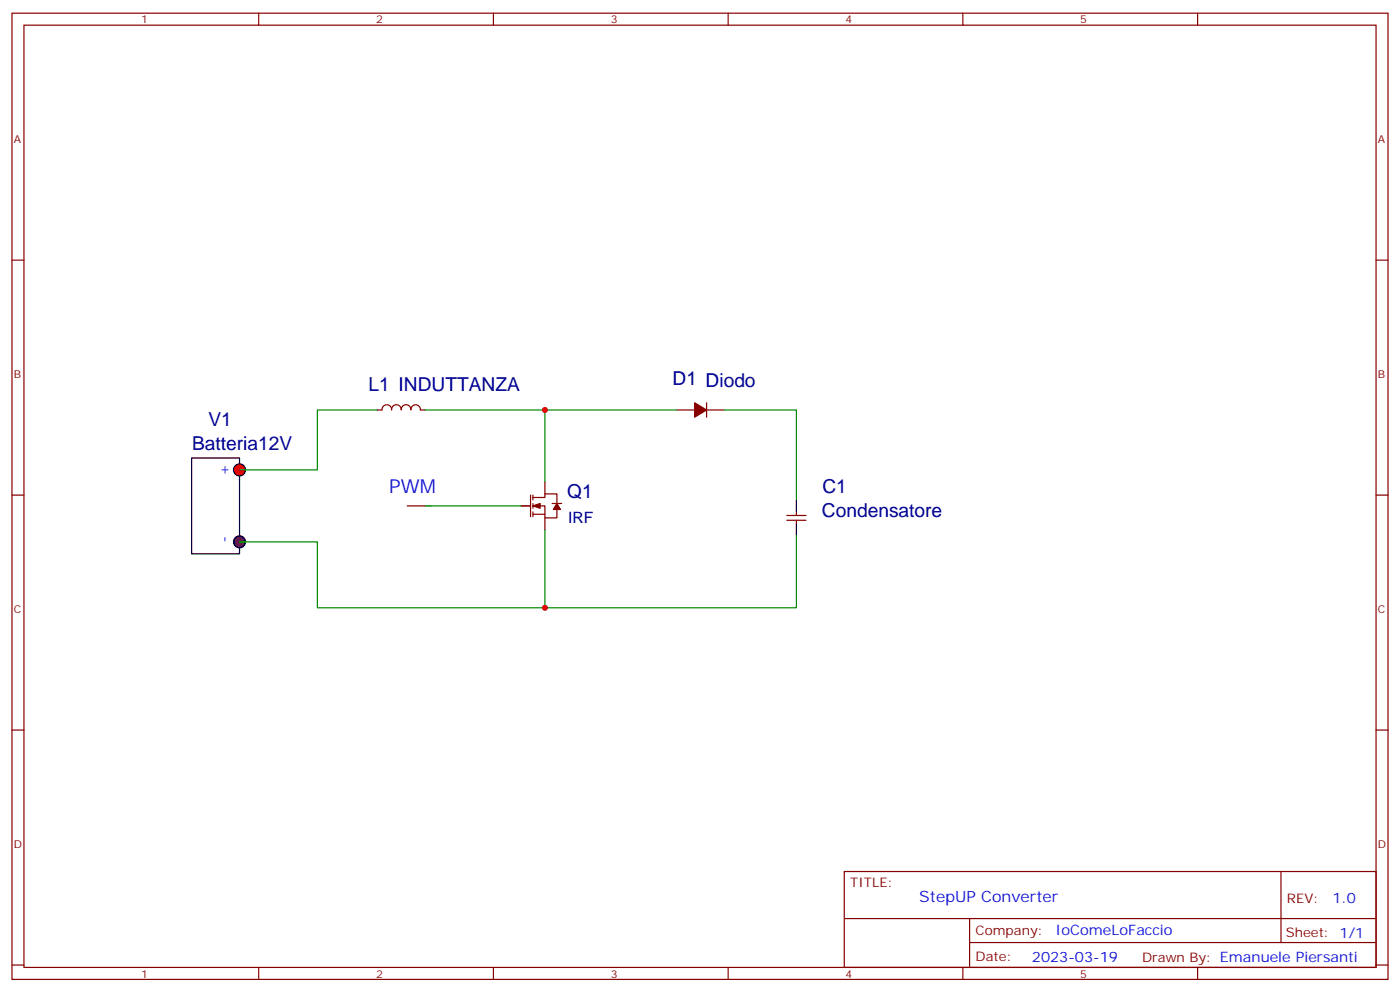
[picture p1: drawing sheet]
<svg xmlns="http://www.w3.org/2000/svg" width="412mm" height="292mm" viewBox="0 0 412 292" stroke-linecap="round" stroke-linejoin="round" font-family="sans-serif">
<g fill="none" stroke="#870000" stroke-width=".35">
<path d="M3.5 3.9h405.4v284.3h-405.4zM7.1 7.4h398.2v277.3h-398.2zM76.2 3.9v3.5M145.3 3.9v3.5M214.5 3.9v3.5M283.6 3.9v3.5M352.8 3.9v3.5M3.5 76.6h3.6M405.3 76.6h3.6M3.5 145.7h3.6M405.3 145.7h3.6M3.5 214.8h3.6"/>
<path d="M405.3 214.8h3.6M248.7 256.5h156.6v28.2h-156.6zM377.3 256.5v20.9M248.7 270.3h156.5M285.6 277.4h119.6M285.6 270.3v14.1M3.5 284h3.6M76.2 284.7v3.5M145.3 284.7v3.5M214.5 284.7v3.5M283.6 284.7v3.5M352.8 284.7v3.5"/>
<path d="M405.3 284h3.6"/>
</g>
<path d="M70.6 136.5v-1.7h-14.2v28.2h14.2v-22.9" fill="none" stroke="#000" stroke-width=".35"/>
<circle cx="70.6" cy="138.3" r="1.76" fill="#f00" stroke="#000" stroke-width=".35"/>
<circle cx="70.6" cy="159.5" r="1.76" fill="#333" stroke="#000" stroke-width=".35"/>
<g fill="none" stroke="#870000" stroke-width=".35">
<path d="M208.1 118.5v4.3M121 120.6a1.41 1.41 0 0 0-1.4-1.5 1.41 1.41 0 0 0-1.4 1.5 1.43 1.43 0 0 0-1.4-1.5 1.43 1.43 0 0 0-1.4 1.5 1.41 1.41 0 0 0-1.5-1.5 1.41 1.41 0 0 0-1.4 1.5h-1.4M121.1 120.6a1.38 1.38 0 0 1 1.3-1.5 1.38 1.38 0 0 1 1.4 1.5h1.4M199.3 120.6h5.3M208.1 120.6h5.3M119.9 148.9h7.1M153.5 148.9h2.8M156.3 145.7v6.3M157 148.9h3.5v3.5h3.5v-2.5M157 146.4h3.5v-1.1h3.5v2.9M157 145.7v1.4M157 148.2v1.4"/>
<path d="M157 150.6v1.4M157 151.3h3.5M160.5 141.8v3.5M160.5 152.4v3.5M162.6 148.2h2.9M231.8 151.7h5.6M231.8 153.1h5.6M234.6 150.6v1.1M234.6 153.1v1.1"/>
</g>
<g fill="#870000" stroke="#870000" stroke-width=".35">
<path d="M204.6 118.5l3.5 2.1-3.5 2.2z"/>
<path d="M164 148.2l1.1 1.7h-2.1z"/>
<path d="M157 148.9l2.1-.7v1.4z"/>
</g>
<path d="M234.6 147.1v3.5M234.6 154.2v3.5" fill="none" stroke="#000" stroke-width=".35"/>
<path d="M111.1 120.6h-17.6v17.7h-22.9M125.2 120.6h74.1M160.5 120.6v21.2M213.4 120.6h21.2v26.5M125.2 148.9h28.3M160.5 155.9v23M234.6 157.7v21.2h-141.1v-19.4h-22.9" fill="none" stroke="#008700" stroke-width=".35"/>
<g fill="#c00">
<circle cx="160.5" cy="120.6" r=".88"/>
<circle cx="160.5" cy="178.9" r=".88"/>
</g>
<g font-size="5.6" fill="#000080">
<text x="198.1" y="113.4">D1 Diodo</text>
<text x="108.6" y="115.2">L1 INDUTTANZA</text>
<text x="61.4" y="125.3">V1</text>
<text x="56.6" y="132.4">Batteria12V</text>
<text x="167.1" y="146.5">Q1</text>
<text x="242.2" y="145.2">C1</text>
<text x="242.1" y="152.1">Condensatore</text>
</g>
<text font-size="5.6" fill="#00f" x="114.7" y="145">PWM</text>
<text font-size="4.6" fill="#000080" x="167.4" y="154">IRF</text>
<text font-size="4.6" fill="#00f" x="270.8" y="265.5">StepUP Converter</text>
<g font-size="4.2" fill="#00f">
<text x="65.3" y="136.5" transform="rotate(90 65.3 136.5)">+</text>
<text x="65.3" y="157.7" transform="rotate(90 65.3 157.7)">-</text>
<text x="392.5" y="265.7">1.0</text>
<text x="310.9" y="275.3">IoComeLoFaccio</text>
<text x="304" y="283.1">2023-03-19</text>
</g>
<g font-size="3.9" fill="#800">
<text x="250.5" y="261.1">TITLE:</text>
<text x="379.1" y="265.7">REV:</text>
<text x="287.4" y="275.3">Company:</text>
<text x="378.7" y="275.9">Sheet: 1/1</text>
<text x="287.4" y="282.9">Date:</text>
<text x="336.4" y="283">Drawn By: Emanuele Piersanti</text>
</g>
<g font-size="3.2" fill="#800">
<text x="41.6" y="6.9">1</text>
<text x="110.8" y="6.9">2</text>
<text x="179.9" y="6.9">3</text>
<text x="249.1" y="6.9">4</text>
<text x="318.2" y="6.9">5</text>
<text x="4.1" y="42">A</text>
<text x="405.9" y="42">A</text>
<text x="4.1" y="111.1">B</text>
<text x="405.9" y="111.1">B</text>
<text x="4.1" y="180.3">C</text>
<text x="405.9" y="180.3">C</text>
<text x="4.1" y="249.4">D</text>
<text x="405.9" y="249.4">D</text>
<text x="41.6" y="287.7">1</text>
<text x="110.8" y="287.7">2</text>
<text x="179.9" y="287.7">3</text>
<text x="249.1" y="287.7">4</text>
<text x="318.2" y="287.7">5</text>
</g>
</svg>
